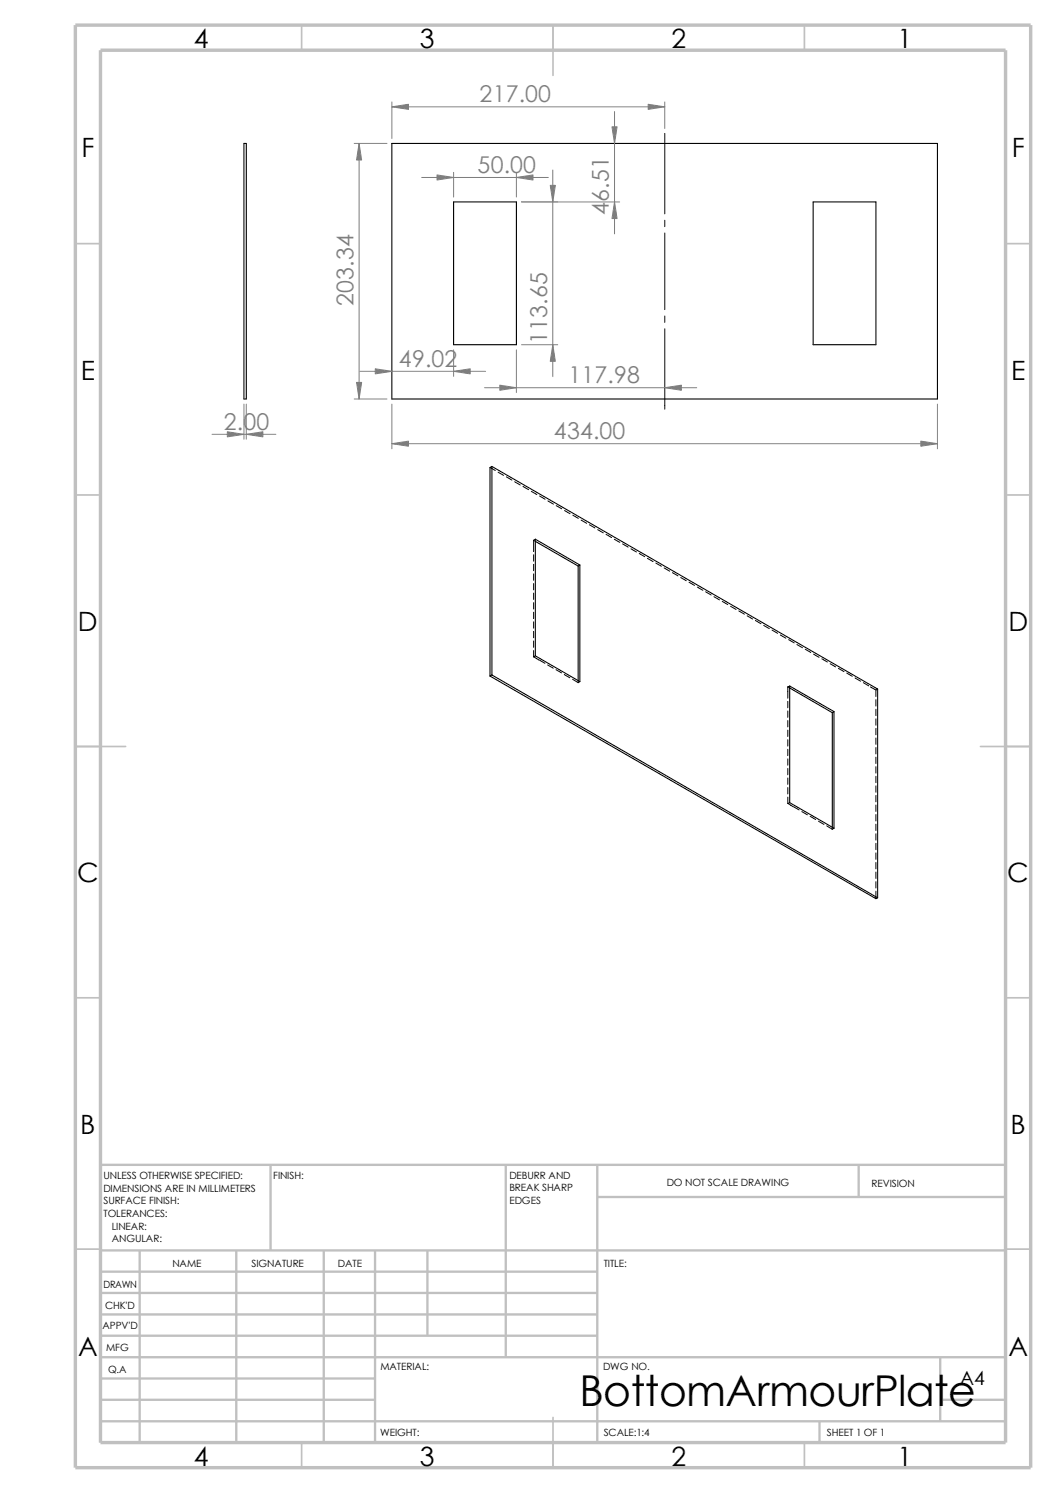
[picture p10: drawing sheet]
<svg xmlns="http://www.w3.org/2000/svg" width="210mm" height="297mm" viewBox="0 0 210 297" stroke-linecap="round" stroke-linejoin="round" font-family="sans-serif">
<g fill="none" stroke="#c0c0c0" stroke-width=".34">
<path d="M60 5v5M110 5v10M160 5v5M15 48.5h5M200 48.5h5M15 98.5h5M200 98.5h5M15 148.5h10M195 148.5h10M15 198.5h5M200 198.5h5M15 248.5h5"/>
<path d="M200 248.5h5M60 287v5M110 282v10M160 287v5"/>
</g>
<g fill="none" stroke="#c0c0c0" stroke-width=".47">
<path d="M53.8 231.7v17.1M100.6 231.7v38.3M118.8 231.7v55.3M118.8 238.1h81.2M170.8 231.7v6.4M200 231.7h-180v55.3M20 248.8h180M20 257.2h98.8M20 253h98.8M27.8 248.8v38.2M47 248.8v38.2M64.4 248.8v38.2"/>
<path d="M74.6 248.8v38.2M85 248.8v16.9M20 265.7h98.8M20 261.5h98.8M20 278.5h54.6M20 274.2h54.6M20 270h180M187 278.5h13M187 270v12.7M20 282.7h180M163 282.7v4.3"/>
</g>
<path d="M15 5h190v287h-190zM20 10h180v277h-180z" fill="none" stroke="#c0c0c0" stroke-width=".68" stroke-linecap="butt"/>
<g fill="none" stroke="#000" stroke-width=".21">
<path d="M48.5 28.5h.5v50.9h-.5zM77.9 28.5h108.5v50.9h-108.5zM90.2 40.2h12.5v28.4h-12.5zM161.7 40.2h12.5v28.4h-12.5zM97.8 92.8l-.3 .2v41.5M97.8 92.8v41.5M97.8 92.8l76.7 44.3v41.5M106.5 107.3l8.8 5.1v23.2l-8.8-5.1zM106.5 107.7l8.5 4.9M115 112.6v22.8M115.3 112.4l-.3 .2M97.5 134.5l76.7 44.3 .3-.2"/>
<path d="M97.8 134.3l-.3 .2M97.8 134.3l76.7 44.3M157.1 136.5l8.8 5.1v23.2l-8.8-5.1zM157.1 136.9l8.4 4.9M165.5 141.8v22.7M165.9 141.6l-.4 .2"/>
</g>
<g fill="none" stroke="#000" stroke-width=".2">
<path d="M132.2 26.5v16M132.2 43.8v1.3M132.2 46.4v15.2M132.2 62.9v1.2M132.2 65.4v16M97.5 93l1 .6M99.1 93.9l1.1 .7M100.7 94.9l1.1 .6M102.4 95.8l1.1 .7M104 96.8l1.1 .6M105.7 97.7l1.1 .7M107.3 98.7l1.1 .6"/>
<path d="M109 99.7l1.1 .6M106.1 107.5v2.2M106.1 110.4v1.2M106.1 112.3v1.2M106.1 114.2v1.2M106.1 116.1v1.2M106.1 118v1.3M106.1 119.9v1.3M106.1 107.5l.4 .2M106.5 107.3l-.4 .2M110.6 100.6l1.1 .6M112.3 101.6l1.1 .6"/>
<path d="M113.9 102.5l1.1 .6M115.6 103.5l1.1 .6M117.2 104.4l1.1 .6M118.9 105.4l1.1 .6M120.5 106.3l1.1 .6M122.2 107.3l1.1 .6M123.8 108.2l1.1 .6M125.5 109.2l1.1 .6M127.1 110.1l1.1 .6M128.8 111.1l1.1 .6M130.4 112l1.1 .6M132.1 113l1.1 .6"/>
<path d="M133.7 113.9l1.1 .7M135.4 114.9l1.1 .6M137 115.8l1.1 .7M138.7 116.8l1.1 .6M140.3 117.7l1.1 .7M142 118.7l1.1 .6M143.6 119.6l1.1 .7M106.1 130.6l1.1 .7M106.1 121.8v1.3M106.1 123.7v1.3M106.1 125.6v1.3M106.1 127.5v1.3"/>
<path d="M106.1 129.4v1.3M106.5 130.5l-.4 .2M107.3 131.3l1.1 .7M108.9 132.3l1.1 .6M110.6 133.2l1.1 .7M112.2 134.2l1.1 .6M113.9 135.1l1.1 .7M115 135.4v.4M115.3 135.6l-.3 .2M145.3 120.6l1.1 .6M146.9 121.5l1.1 .7M148.6 122.5l1.1 .6"/>
<path d="M150.2 123.4l1.1 .7M151.9 124.4l1.1 .7M153.5 125.3l1.1 .7M155.2 126.3l1.1 .7M156.7 136.7v2.2M156.7 139.5v1.3M156.7 136.7l.4 .2M156.8 127.3l1.1 .6M157.1 136.5l-.4 .2M158.5 128.2l1.1 .7M160.1 129.2l1.1 .6M161.8 130.1l1.1 .7"/>
<path d="M163.4 131.1l1.1 .6M165.1 132l1.1 .7M166.8 133l1.1 .6M168.4 133.9l1.1 .6M170.1 134.9l1.1 .6M171.7 135.8l1.1 .6M173.1 136.7l1.1 .5M174.2 139.2v1.3M174.5 137.1l-.3 .2v1.3M156.7 141.4v1.3M156.7 143.3v1.3M156.7 145.2v1.3"/>
<path d="M156.7 147.2v1.2M156.7 149.1v1.2M156.7 151v1.2M156.7 152.9v1.2M156.7 154.8v1.2M156.7 156.7v1.2M156.7 158.6v1.3l.4-.2M156.7 159.8l1 .7M174.2 141.1v1.3M174.2 143v1.3M174.2 144.9v1.3M174.2 146.8v1.3"/>
<path d="M174.2 148.7v1.3M174.2 150.6v1.3M174.2 152.5v1.3M174.2 154.4v1.3M174.2 156.3v1.3M174.2 158.2v1.3M157.8 160.5l1.1 .6M159.5 161.5l1.1 .6M161.1 162.4l1.1 .6M162.8 163.4l1.1 .6M164.4 164.3l1.1 .7M165.5 164.5v.5"/>
<path d="M165.9 164.8l-.4 .2M174.2 160.1v1.3M174.2 162.1v1.2M174.2 164v1.2M174.2 165.9v1.2M174.2 167.8v1.2M174.2 169.7v1.2M174.2 171.6v1.2M174.2 173.5v1.3M174.2 175.4v1.3M174.2 177.3v1.5"/>
</g>
<g fill="none" stroke="#808080" stroke-width=".2">
<path d="M70.4 28.5h6.6M71.4 28.5v50.9M77.9 20.3v7.3M77.9 21.3h54.3M83.9 35.3h25.2M90.2 34.3v4.9M102.7 34.3v4.9M109.9 33.8v41.1M122.2 22.2v24.3M132.2 20.3v5.3M103.7 40.2h19.5M70.4 79.4h6.6"/>
<path d="M71.6 73.9h25M90.2 69.6v5.3M96.4 77.1h42.2M102.7 69.6v8.5M103.7 68.6h7.2M42.2 86.4h12.7M48.5 80.4v7M49 80.4v7M77.9 80.4v8.9M77.9 88.3h108.5M186.4 80.4v8.9"/>
</g>
<g fill="#808080" stroke="#808080" stroke-width=".2">
<path d="M109.4 36.9h1l-.5 3.3z"/>
<path d="M109.9 68.6l.5 3.3h-1z"/>
<path d="M122.2 40.2l.5 3.3h-1z"/>
<path d="M121.7 25.2h1l-.5 3.3z"/>
<path d="M128.9 20.7l3.3 .6-3.3 .5z"/>
<path d="M77.9 21.3l3.3-.6v1.1z"/>
<path d="M71.4 28.5l.5 3.3h-1z"/>
<path d="M70.9 76.1h1l-.5 3.3z"/>
<path d="M77.9 88.3l3.3-.5v1z"/>
<path d="M183.1 87.8l3.3 .5-3.3 .5z"/>
<path d="M74.6 73.4l3.3 .5-3.3 .5z"/>
<path d="M90.2 73.9l3.3-.5v1z"/>
<path d="M102.7 35.3l3.3-.5v1z"/>
<path d="M86.9 34.8l3.3 .5-3.3 .5z"/>
<path d="M99.4 76.6l3.3 .5-3.3 .5z"/>
<path d="M132.2 77.1l3.3-.5v1z"/>
<path d="M45.2 85.9l3.3 .5-3.3 .5z"/>
<path d="M49 86.4l3.3-.5v1z"/>
</g>
<text font-size="8.5" x="115.3" y="279.7">BottomArmourPlate</text>
<g font-size="5.3">
<text x="38.5" y="9.6">4</text>
<text x="83.5" y="9.6">3</text>
<text x="133.5" y="9.6">2</text>
<text x="178.5" y="9.6">1</text>
<text x="16.2" y="31.3">F</text>
<text x="201.2" y="31.3">F</text>
<text x="16" y="75.6">E</text>
<text x="201.1" y="75.6">E</text>
<text x="15.5" y="125.6">D</text>
<text x="200.6" y="125.6">D</text>
<text x="15.3" y="175.6">C</text>
<text x="200.3" y="175.6">C</text>
<text x="16" y="225.6">B</text>
<text x="201" y="225.6">B</text>
<text x="15.5" y="269.8">A</text>
<text x="200.5" y="269.8">A</text>
<text x="38.5" y="291.6">4</text>
<text x="83.5" y="291.6">3</text>
<text x="133.5" y="291.6">2</text>
<text x="178.5" y="291.6">1</text>
</g>
<g font-size="4.6" fill="#808080">
<text x="95.4" y="20.3">217.00</text>
<text x="95" y="34.4">50.00</text>
<text x="121.1" y="42.7" transform="rotate(-90 121.1 42.7)">46.51</text>
<text x="70.3" y="60.9" transform="rotate(-90 70.3 60.9)">203.34</text>
<text x="108.8" y="68.3" transform="rotate(-90 108.8 68.3)">113.65</text>
<text x="79.3" y="72.9">49.02</text>
<text x="113" y="76.2">117.98</text>
<text x="44.5" y="85.5">2.00</text>
<text x="110.2" y="87.3">434.00</text>
</g>
<text font-size="3.9" x="190.9" y="275.5">A4</text>
<g font-size="2">
<text x="20.6" y="234.6">UNLESS OTHERWISE SPECIFIED:</text>
<text x="20.6" y="237.1">DIMENSIONS ARE IN MILLIMETERS</text>
<text x="20.6" y="239.6">SURFACE FINISH:</text>
<text x="54.4" y="234.6">FINISH:</text>
<text x="101.3" y="239.5">EDGES</text>
<text x="101.3" y="234.5">DEBURR AND</text>
<text x="101.3" y="237">BREAK SHARP</text>
<text x="132.6" y="236">DO NOT SCALE DRAWING</text>
<text x="173.3" y="236.2">REVISION</text>
<text x="20.6" y="242.1">TOLERANCES:</text>
<text x="22.2" y="244.6">LINEAR:</text>
<text x="22.2" y="247.1">ANGULAR:</text>
<text x="50" y="252">SIGNATURE</text>
<text x="67.2" y="252">DATE</text>
<text x="120.1" y="252">TITLE:</text>
<text x="20.6" y="256.2">DRAWN</text>
<text x="34.3" y="252.1">NAME</text>
<text x="20.9" y="260.4">CHK'D</text>
<text x="20.4" y="264.5">APPV'D</text>
<text x="21.1" y="268.8">MFG</text>
<text x="21.5" y="273.1">Q.A</text>
<text x="75.6" y="272.5">MATERIAL:</text>
<text x="119.9" y="272.5">DWG NO.</text>
<text x="75.6" y="285.6">WEIGHT:</text>
<text x="120.1" y="285.6">SCALE:1:4</text>
<text x="164.5" y="285.6">SHEET 1 OF 1</text>
</g>
</svg>
